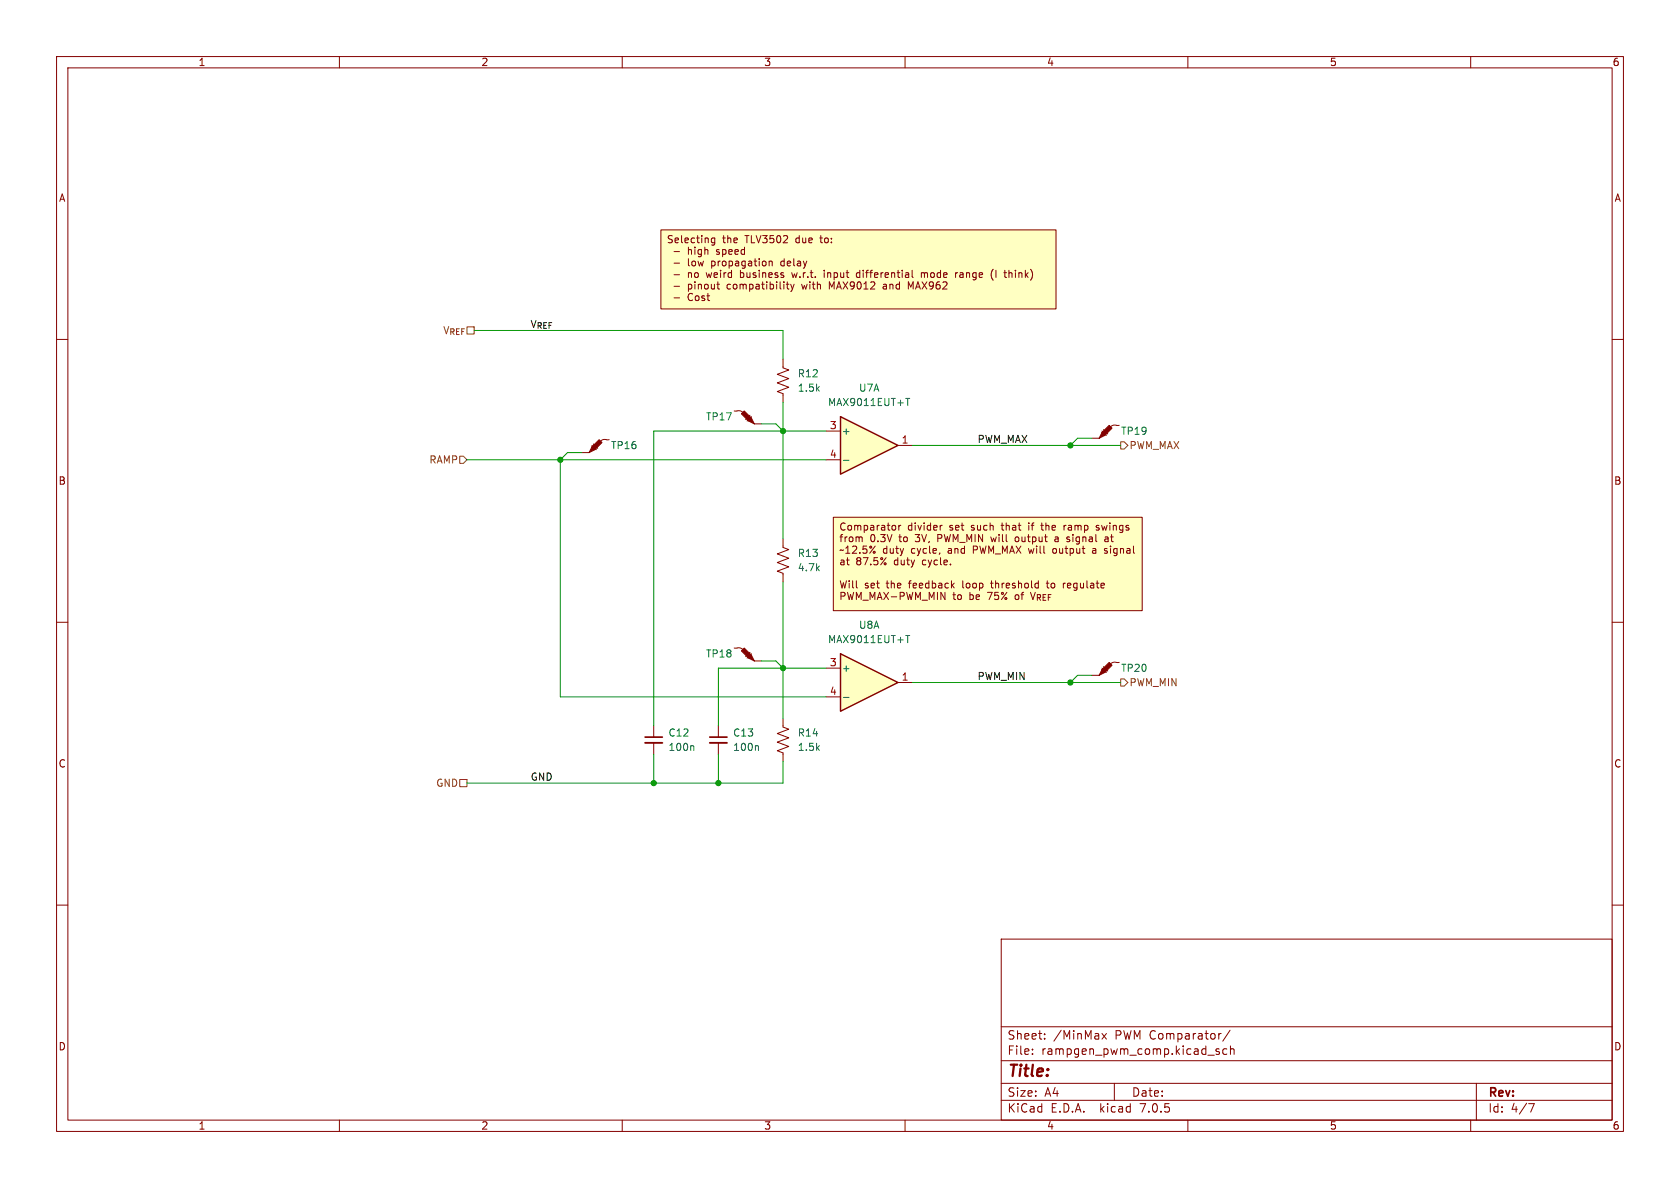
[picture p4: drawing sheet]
<svg xmlns="http://www.w3.org/2000/svg" width="297mm" height="210mm" viewBox="0 0 297 210" stroke-linecap="round" stroke-linejoin="round" font-family="sans-serif">
<path d="M0 0h297v210h-297z" fill="#fff" stroke="#fff" stroke-width=".18"/>
<g fill="none" stroke="#840000" stroke-width=".18">
<path d="M10 10h277v190h-277zM12 12h273v186h-273zM60 10v2M110 10v2M160 10v2M210 10v2M260 10v2M10 60h2M285 60h2M10 110h2M285 110h2M10 160h2"/>
<path d="M285 160h2M177 166h108v32h-108zM60 198v2M110 198v2M160 198v2M177 194.5h108M177 191.5h108M177 187.5h108M177 181.5h108M182.5 186.3v.1M182.5 185.5v.1M184.7 183.6v.1"/>
<path d="M184.7 182.8v.1M194.8 182.7l.8 1M195.6 182.7l-.8 1M197 191.5v3M210 198v2M213.5 186.5h1.2M215.5 185.5l-.3-.1-.2 .2v.2l.5 .2v.3h-.5M215.9 182.7l-.4 .1M216.9 185.5l-.4-.1-.3 .3v.4l.1 .2h.6M217.5 182.1l-1.3 2M217.5 185.5l.2-.1 .4 .1 .1 .9M217.5 184.9v1.5"/>
<path d="M260 198v2M261 191.5v6.5M270.2 195.1h1l-.6 1.5"/>
</g>
<g fill="#ffffc2" stroke="#ffffc2" stroke-width=".18">
<path d="M147.3 91.4h54.6v16.6h-54.6z"/>
<path d="M116.8 40.6h69.9v14h-69.9z"/>
</g>
<g fill="#840000">
<path d="M132.3 74.4l.5-.5 .5 1z"/>
<path d="M131.1 73.2l.5-.6 1.2 1.3-.5 .5z"/>
</g>
<path d="M132.6 73.4l-.8 .8M132.8 73.7l-.7 .7" fill="none" stroke="#480000" stroke-width=".18"/>
<path d="M129.8 72.6a1.83 1.83 0 0 1 1.5 .3M131.1 73.2l.5-.6 1.2 1.3-.5 .5zM132.3 74.4l.5-.5 .5 1zM133.3 74.9h1.3M138.4 95.3v1.5l1 .4-2 .7 2 .8-2 .7 2 .8-2 .8 1 .3v1.6" fill="none" stroke="#840000" stroke-width=".18"/>
<g fill="#840000">
<path d="M132.3 116.3l.5-.5 .5 1z"/>
<path d="M131.1 115.1l.5-.5 1.2 1.2-.5 .5z"/>
</g>
<path d="M132.6 115.3l-.8 .8M132.8 115.6l-.7 .7" fill="none" stroke="#480000" stroke-width=".18"/>
<path d="M138.4 63.5v1.5l1 .4-2 .8 2 .7-2 .8 2 .8-2 .7 1 .4v1.5M129.8 114.6a1.83 1.83 0 0 1 1.5 .2M131.1 115.1l.5-.5 1.2 1.2-.5 .5zM132.3 116.3l.5-.5 .5 1zM133.3 116.8h1.3M115.6 128.3v2M115.6 131.3v2.1M127 128.3v2M127 131.3v2.1M138.4 127v1.5l1 .4-2 .8 2 .7-2 .8 2 .8-2 .7 1 .4v1.5" fill="none" stroke="#840000" stroke-width=".18"/>
<path d="M114 131.3h3.1M125.5 131.3h3" fill="none" stroke="#840000" stroke-width=".33"/>
<path d="M114 130.3h3.1M125.5 130.3h3" fill="none" stroke="#840000" stroke-width=".3"/>
<path d="M122.5 131.8l.2 .2v.7M133.9 131.8l.2 .2v.7" fill="none" stroke="#006464" stroke-width=".18"/>
<g fill="#840000">
<path d="M104.6 79l.6 .5-1.1 .5z"/>
<path d="M105.9 77.7l.5 .5-1.2 1.3-.6-.5z"/>
</g>
<path d="M104.6 78.7l.8 .8M104.9 78.5l.8 .7" fill="none" stroke="#480000" stroke-width=".18"/>
<path d="M104.6 79l.6 .5-1.1 .5zM105.9 77.7l.5 .5-1.2 1.3-.6-.5zM107.7 77.7l-.2 .1a1.37 1.37 0 0 0-1.3 .2M102.9 80h1.2" fill="none" stroke="#840000" stroke-width=".18"/>
<path d="M148.6 115.6l10.1 5.1-10.1 5z" fill="#ffffc2"/>
<path d="M148.6 115.6l10.1 5.1-10.1 5z" fill="none" stroke="#840000" stroke-width=".25"/>
<path d="M146 118.1h2.6M146 123.2h2.6M158.7 120.7h2.6" fill="none" stroke="#840000" stroke-width=".18"/>
<path d="M160.1 112.3h.7M160.5 112.3v1.3M149.1 123.3h1" fill="none" stroke="#006464" stroke-width=".18"/>
<g fill="#840000">
<path d="M194.8 76.5l.5 .5-1 .5z"/>
<path d="M196.1 75.2l.5 .5-1.3 1.3-.5-.5z"/>
</g>
<path d="M194.8 76.2l.8 .8M195.1 75.9l.7 .8" fill="none" stroke="#480000" stroke-width=".18"/>
<path d="M193 77.5h1.3M194.8 76.5l.5 .5-1 .5zM196.1 75.2l.5 .5-1.3 1.3-.5-.5zM197.9 75.2h-.2a1.37 1.37 0 0 0-1.4 .2" fill="none" stroke="#840000" stroke-width=".18"/>
<path d="M148.6 73.7l10.1 5-10.1 5.1z" fill="#ffffc2"/>
<path d="M148.6 73.7l10.1 5-10.1 5.1z" fill="none" stroke="#840000" stroke-width=".25"/>
<path d="M146 76.2h2.6M158.7 78.7h2.6M146 81.3h2.6" fill="none" stroke="#840000" stroke-width=".18"/>
<path d="M160.1 70.4h.7M160.5 70.4v1.3M149.1 81.4h1" fill="none" stroke="#006464" stroke-width=".18"/>
<g fill="#840000">
<path d="M194.8 118.4l.5 .5-1 .5z"/>
<path d="M194.8 118.4l1.3-1.3 .5 .5-1.3 1.3z"/>
</g>
<path d="M194.8 118.1l.8 .8M195.1 117.9l.7 .7" fill="none" stroke="#480000" stroke-width=".18"/>
<g fill="none" stroke="#840000" stroke-width=".18">
<path d="M116.8 40.6h69.9v14h-69.9zM119.2 44.5h.9M119.2 46.5h.9M119.2 48.6h.9M119.2 50.6h.9M119.2 52.7h.9M126.4 42.1v1l-.3 .2h-.3M126.4 42.1h-.4l-.2 .2 .1 .6h.5M126.7 50.2h.5M126.9 50.9l.3 .2M136 46.2v.8M136 46.3l.2-.1h.3v.8"/>
<path d="M138.5 48.7v.3M139 50.2h.5M139.2 49.8v1.1l.3 .2M139.8 50.2l.3 .9M140.1 51.1l-.3 .4M140.4 50.2l-.3 .9M160.6 48.3v.7M160.6 49h-.1M160.6 48.5l-.1 .1M161.3 47.8v1.1l.1 .1M162.9 48.2v.8M163.1 48.2l-.2 .1"/>
<path d="M168.9 48.2v.8M169.3 48.2l-.4 .2M175.6 47.6a1.46 1.46 0 0 0 0 1.9M176.1 47.8v1.2M177.5 48.2h.4M177.6 47.8v1.1l.3 .1M147.3 91.4h54.6v16.6h-54.6zM152.4 95v.8M158.1 92.9l.3 .2v.4l-.3 .2M158.9 92.9v.8M159.3 92.9l-.4 .2M166.2 97.7l-.2 .3"/>
<path d="M166.2 92.9v.8M166.6 92.9l-.4 .2M188.1 92.9v.8M188.2 93l-.1 .1M188.6 95.7l.1 .1M188.6 95v.2l.2 .1M193.8 93.7h.1M194 92.9l-.2 .1 .2 .3M195.2 97.7l.2 .1M195.4 97l-.2 .1 .2 .3M195.8 95.3h-.3l-.2 .2 .1 .2 .4 .1M166.3 104.7l.8 1.3v-1.3"/>
<path d="M168.3 103.5l.4 .4M168.7 103.1l-.5 .5M183.2 103.1l.4 .1M183.6 102.7v1.2M183.6 103.9h-.4M188 103.1v.8M188 103.2v.1M193 119.4h1.3M194.8 118.4l.5 .5-1 .5zM194.8 118.4l1.3-1.3 .5 .5-1.3 1.3zM197.9 117.1h-.2a1.37 1.37 0 0 0-1.4 .2"/>
</g>
<path d="M198.1 78.1h.7l.6 .6-.6 .7h-.7zM81.3 80.6h.6l.6 .7-.6 .6h-.6zM81.3 137.8h1.2v1.3h-1.2zM198.1 120h.7l.6 .7-.6 .6h-.7z" fill="none" stroke="#725600" stroke-width=".18"/>
<g fill="none" stroke="#009600" stroke-width=".18">
<path d="M83.8 58.4h54.6v5.1M134.6 74.9h2.6l1.2 1.3M138.4 71.1v24.2M146 76.2h-30.4v52.1M161.3 78.7h36.8M193 77.5h-2.5l-1.3 1.2M82.5 81.3h63.5M102.9 80h-2.6l-1.2 1.3v41.9h46.9M134.6 116.8h2.6l1.2 1.3M138.4 102.9v24.1M146 118.1h-19v10.2M193 119.4h-2.5l-1.3 1.3"/>
<path d="M115.6 133.4v5M127 133.4v5M138.4 134.6v3.8h-55.9M161.3 120.7h36.8"/>
</g>
<g fill="#009600" stroke="#009600" stroke-width=".18">
<circle cx="138.4" cy="118.1" r=".46"/>
<circle cx="127" cy="138.4" r=".46"/>
<circle cx="115.6" cy="138.4" r=".46"/>
<circle cx="99.1" cy="81.3" r=".46"/>
<circle cx="138.4" cy="76.2" r=".46"/>
<circle cx="189.2" cy="120.7" r=".46"/>
<circle cx="189.2" cy="78.7" r=".46"/>
</g>
<text font-size="2.8" fill="#840000" x="178" y="190.8">Title:</text>
<g font-size="2.1" fill="#840000">
<text x="178" y="183.9">Sheet:</text>
<text x="186.2" y="183.9">/MinMax</text>
<text x="197" y="183.9">PWM Comparator/</text>
<text x="178" y="186.6">File:</text>
<text x="184" y="186.6">rampgen_pwm_comp.kicad_sch</text>
<text x="178" y="196.8">KiCad</text>
<text x="178" y="194">Size:</text>
<text x="184.6" y="194">A4</text>
<text x="185.7" y="196.8">E.D.A.</text>
<text x="194.4" y="196.8">kicad</text>
<text x="200" y="194">Date:</text>
<text x="201.5" y="196.8">7.0.5</text>
<text x="263" y="194.2">Rev:</text>
<text x="263" y="196.8">Id:</text>
<text x="267" y="196.8">4/7</text>
</g>
<g font-size="1.8" fill="#840000">
<text x="35" y="11.8">1</text>
<text x="85" y="11.8">2</text>
<text x="135" y="11.8">3</text>
<text x="185" y="11.8">4</text>
<text x="235" y="11.8">5</text>
<text x="285" y="11.8">6</text>
<text x="10.4" y="35.8">A</text>
<text x="285.4" y="35.8">A</text>
<text x="117.8" y="43.2">Selecting</text>
<text x="121.6" y="45.3">high</text>
<text x="121.6" y="47.3">low</text>
<text x="125.8" y="47.3">propagation</text>
<text x="126.7" y="45.3">speed</text>
<text x="127.7" y="43.2">the</text>
<text x="131.7" y="43.2">TLV3502</text>
<text x="138.2" y="47.3">delay</text>
<text x="140.7" y="43.2">due</text>
<text x="145.2" y="43.2">to:</text>
<text x="121.6" y="49.4">no</text>
<text x="121.6" y="51.4">pinout</text>
<text x="121.6" y="53.5">Cost</text>
<text x="124.9" y="49.4">weird</text>
<text x="128.6" y="51.4">compatibility</text>
<text x="131" y="49.4">business</text>
<text x="140.3" y="49.4">w.r.t.</text>
<text x="141.9" y="51.4">with</text>
<text x="146.1" y="49.4">input</text>
<text x="146.9" y="51.4">MAX9012</text>
<text x="151.9" y="49.4">differential</text>
<text x="156.5" y="51.4">and</text>
<text x="161.1" y="51.4">MAX962</text>
<text x="163.5" y="49.4">mode</text>
<text x="169.7" y="49.4">range</text>
<text x="178.6" y="49.4">think)</text>
<text x="10.3" y="85.8">B</text>
<text x="285.3" y="85.8">B</text>
<text x="148.3" y="94">Comparator</text>
<text x="160.4" y="94">divider</text>
<text x="167.8" y="94">set</text>
<text x="171.8" y="94">such</text>
<text x="177.3" y="94">that</text>
<text x="182.1" y="94">if</text>
<text x="184.5" y="94">the</text>
<text x="188.6" y="94">ramp</text>
<text x="194.5" y="94">swings</text>
<text x="148.3" y="96.1">from</text>
<text x="148.3" y="98.1">~12.5%</text>
<text x="148.3" y="100.2">at</text>
<text x="151.2" y="100.2">87.5%</text>
<text x="153.7" y="96.1">0.3V</text>
<text x="156" y="98.1">duty</text>
<text x="158" y="100.2">duty</text>
<text x="158.9" y="96.1">to</text>
<text x="161" y="98.1">cycle,</text>
<text x="161.9" y="96.1">3V,</text>
<text x="163.1" y="100.2">cycle.</text>
<text x="165.9" y="96.1">PWM_MIN will</text>
<text x="167.6" y="98.1">and</text>
<text x="172.2" y="98.1">PWM_MAX will</text>
<text x="179.9" y="96.1">output</text>
<text x="186.5" y="98.1">output</text>
<text x="187" y="96.1">a</text>
<text x="189.3" y="96.1">signal</text>
<text x="193.7" y="98.1">a</text>
<text x="195.9" y="98.1">signal</text>
<text x="196.1" y="96.1">at</text>
<text x="148.3" y="104.3">Will</text>
<text x="148.3" y="106.3">PWM_MAX-PWM_MIN</text>
<text x="152.8" y="104.3">set</text>
<text x="156.7" y="104.3">the</text>
<text x="160.7" y="104.3">feedback</text>
<text x="168.4" y="106.3">to</text>
<text x="170.3" y="104.3">loop</text>
<text x="171.3" y="106.3">be</text>
<text x="174.7" y="106.3">75%</text>
<text x="175.5" y="104.3">threshold</text>
<text x="179.6" y="106.3">of</text>
<text x="182.6" y="106.3">V_{REF}</text>
<text x="185.5" y="104.3">to</text>
<text x="188.5" y="104.3">regulate</text>
<text x="10.3" y="135.8">C</text>
<text x="285.3" y="135.8">C</text>
<text x="10.3" y="185.8">D</text>
<text x="285.3" y="185.8">D</text>
<text x="35" y="199.8">1</text>
<text x="85" y="199.8">2</text>
<text x="135" y="199.8">3</text>
<text x="185" y="199.8">4</text>
<text x="235" y="199.8">5</text>
<text x="285" y="199.8">6</text>
</g>
<g font-size="1.8" fill="#725600">
<text x="78.3" y="59.2">V_{REF}</text>
<text x="75.9" y="82.1">RAMP</text>
<text x="199.6" y="79.6">PWM_MAX</text>
<text x="199.6" y="121.5">PWM_MIN</text>
<text x="77.1" y="139.3">GND</text>
</g>
<g font-size="1.8" fill="#0f0f0f">
<text x="93.7" y="58.1">V_{REF}</text>
<text x="172.7" y="78.4">PWM_MAX</text>
<text x="172.7" y="120.3">PWM_MIN</text>
<text x="93.8" y="138.1">GND</text>
</g>
<g font-size="1.8" fill="#006464">
<text x="141" y="66.9">R12</text>
<text x="141" y="69.4">1.5k</text>
<text x="146.3" y="71.9">MAX9011EUT+T</text>
<text x="151.8" y="69.4">U7A</text>
<text x="124.7" y="74.5">TP17</text>
<text x="148.7" y="77">+</text>
<text x="198.1" y="77">TP19</text>
<text x="108" y="79.6">TP16</text>
<text x="141" y="98.6">R13</text>
<text x="141" y="101.2">4.7k</text>
<text x="146.3" y="113.9">MAX9011EUT+T</text>
<text x="151.8" y="111.3">U8A</text>
<text x="124.7" y="116.4">TP18</text>
<text x="148.7" y="118.9">+</text>
<text x="198.1" y="118.9">TP20</text>
<text x="118.1" y="130.4">C12</text>
<text x="129.5" y="130.4">C13</text>
<text x="141" y="130.4">R14</text>
<text x="118.1" y="132.9">100n</text>
<text x="129.5" y="132.9">100n</text>
<text x="141" y="132.9">1.5k</text>
</g>
<g font-size="1.8" fill="#a90000">
<text x="146.7" y="75.9">3</text>
<text x="146.7" y="81">4</text>
<text x="159.4" y="78.5">1</text>
<text x="146.7" y="117.9">3</text>
<text x="146.7" y="122.9">4</text>
<text x="159.4" y="120.4">1</text>
</g>
</svg>
